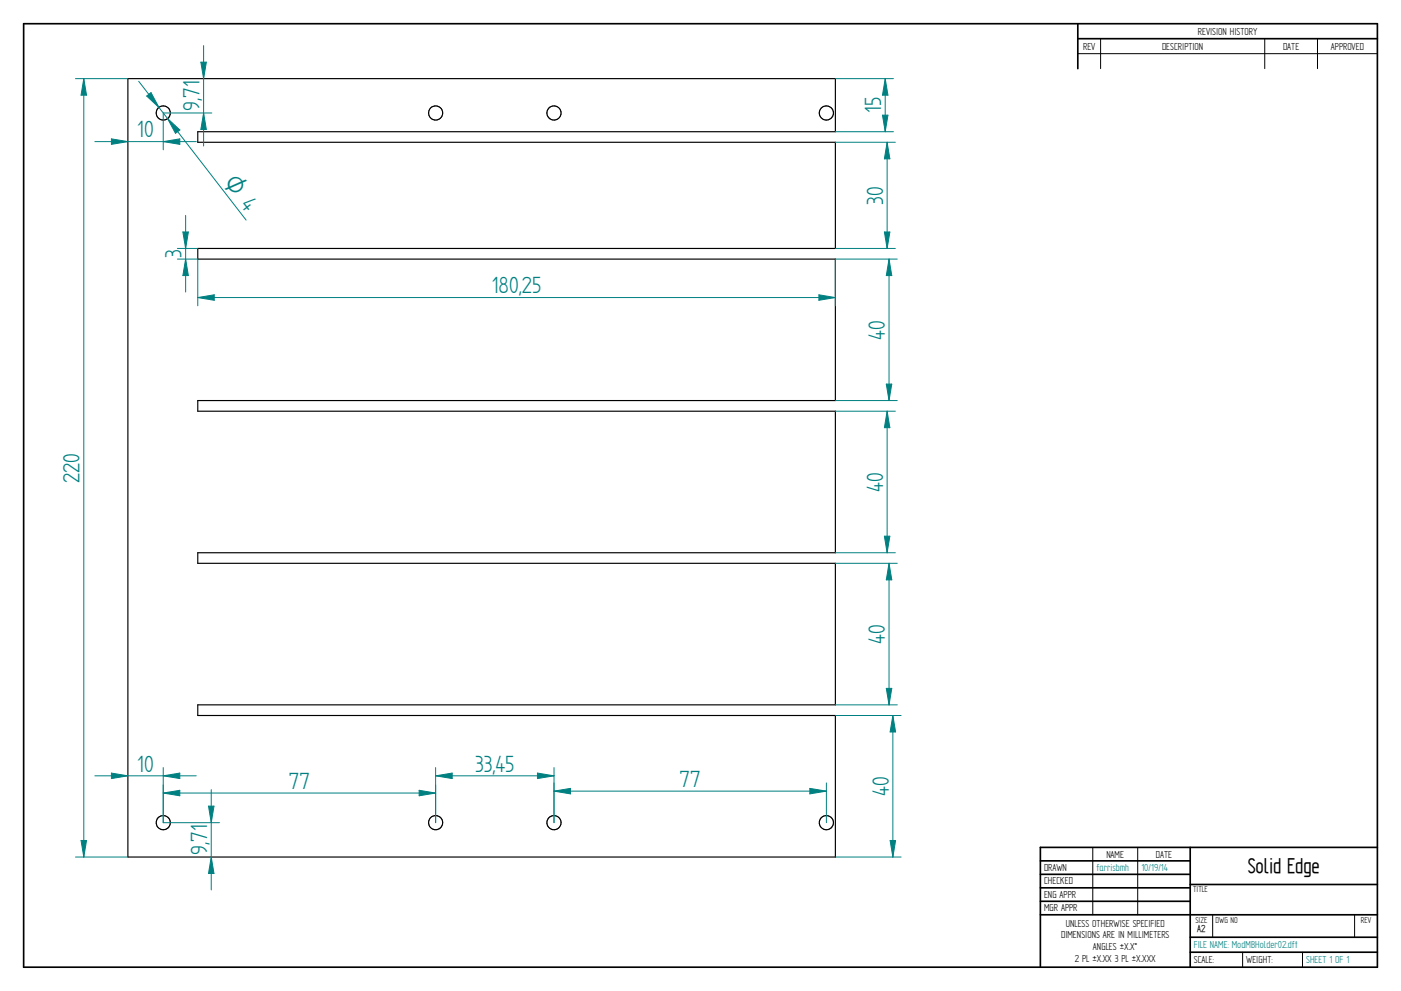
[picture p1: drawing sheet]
<svg xmlns="http://www.w3.org/2000/svg" width="594mm" height="420mm" viewBox="0 0 594 420" stroke-linecap="round" stroke-linejoin="round" font-family="sans-serif">
<g fill="none" stroke="#000" stroke-width=".71">
<path d="M10 10.1h574.1v400h-574.1zM457 10.1v19M457 16.4h127.1M504.7 359.3v50.8M584.1 359.3h-142.9v50.8M441.2 365h63.5M441.2 370.7h63.5M441.2 376.4h63.5M504.7 375h79.4M441.2 382.1h63.5M441.2 387.8h142.9M504.7 397.4h79.4"/>
<path d="M504.7 403.7h79.4"/>
</g>
<path d="M466.7 16.4v12.7M536.3 16.4v12.7M558.7 16.4v12.7M457 22.8h127.1M463.4 359.3v28.5M482.4 359.3v28.5M514.2 387.9v9.5M574.4 387.9v9.5M526.9 403.7v6.4M552.3 403.7v6.4" fill="none" stroke="#000" stroke-width=".42"/>
<g fill="none" stroke="#000" stroke-width=".49">
<path d="M54.2 33.3h300v22.5h-270.3v4.5h270.3v45h-270.3v4.6h270.3v59.9h-270.3v4.5h270.3v60.1h-270.3v4.4h270.3v60h-270.3v4.6h270.3v60h-300z"/>
<circle cx="69.2" cy="47.9" r="3"/>
<circle cx="184.7" cy="47.9" r="3"/>
<circle cx="234.9" cy="47.9" r="3"/>
<circle cx="350.4" cy="47.9" r="3"/>
<circle cx="69.2" cy="348.8" r="3"/>
<circle cx="184.7" cy="348.8" r="3"/>
<circle cx="234.9" cy="348.8" r="3"/>
<circle cx="350.4" cy="348.8" r="3"/>
</g>
<path d="M34.4 356.3h2.3l-1.2 7.1z" fill="none" stroke="#008080" stroke-width=".42"/>
<path d="M34.4 356.3h2.3l-1.2 7.1z" fill="#008080"/>
<path d="M35.5 33.3l1.2 7.1h-2.3z" fill="none" stroke="#008080" stroke-width=".42"/>
<path d="M35.5 33.3l1.2 7.1h-2.3z" fill="#008080"/>
<path d="M32 33.3h22.2M35.5 33.3v330.1M375.4 33.3l1.1 7.1h-2.3zM32 363.4h22.2" fill="none" stroke="#008080" stroke-width=".42"/>
<path d="M375.4 33.3l1.1 7.1h-2.3z" fill="#008080"/>
<path d="M374.2 48.8h2.3l-1.1 7z" fill="none" stroke="#008080" stroke-width=".42"/>
<path d="M374.2 48.8h2.3l-1.1 7z" fill="#008080"/>
<path d="M354.2 33.3h24.7M375.4 33.3v22.5M354.2 55.8h24.7M376.2 60.3l1.1 7h-2.3z" fill="none" stroke="#008080" stroke-width=".42"/>
<path d="M376.2 60.3l1.1 7h-2.3z" fill="#008080"/>
<path d="M375 98.4h2.3l-1.1 6.9z" fill="none" stroke="#008080" stroke-width=".42"/>
<path d="M375 98.4h2.3l-1.1 6.9z" fill="#008080"/>
<path d="M354.2 60.3h25.5M376.2 60.3v45M354.2 105.3h25.5M377 109.9l1.2 6.9h-2.4z" fill="none" stroke="#008080" stroke-width=".42"/>
<path d="M377 109.9l1.2 6.9h-2.4z" fill="#008080"/>
<path d="M375.8 162.8h2.4l-1.2 7z" fill="none" stroke="#008080" stroke-width=".42"/>
<path d="M375.8 162.8h2.4l-1.2 7z" fill="#008080"/>
<path d="M354.2 109.9h26.3M377 109.9v59.9M354.2 169.8h26.3M376.2 174.3l1.1 7h-2.3z" fill="none" stroke="#008080" stroke-width=".42"/>
<path d="M376.2 174.3l1.1 7h-2.3z" fill="#008080"/>
<path d="M375 227.3h2.3l-1.1 7.1z" fill="none" stroke="#008080" stroke-width=".42"/>
<path d="M375 227.3h2.3l-1.1 7.1z" fill="#008080"/>
<path d="M354.2 174.3h25.5M376.2 174.3v60.1M354.2 234.4h25.5M377 238.8l1.2 7.1h-2.4z" fill="none" stroke="#008080" stroke-width=".42"/>
<path d="M377 238.8l1.2 7.1h-2.4z" fill="#008080"/>
<path d="M375.8 291.9h2.4l-1.2 6.9z" fill="none" stroke="#008080" stroke-width=".42"/>
<path d="M375.8 291.9h2.4l-1.2 6.9z" fill="#008080"/>
<path d="M354.2 238.8h26.3M377 238.8v60M354.2 298.8h26.3M378.6 303.4l1.2 6.9h-2.4z" fill="none" stroke="#008080" stroke-width=".42"/>
<path d="M378.6 303.4l1.2 6.9h-2.4z" fill="#008080"/>
<path d="M377.4 356.3h2.4l-1.2 7.1z" fill="none" stroke="#008080" stroke-width=".42"/>
<path d="M377.4 356.3h2.4l-1.2 7.1z" fill="#008080"/>
<path d="M354.2 303.4h27.9M378.6 303.4v60M69.2 328.9l7-1.1v2.3zM354.2 363.4h27.9" fill="none" stroke="#008080" stroke-width=".42"/>
<path d="M69.2 328.9l7-1.1v2.3z" fill="#008080"/>
<path d="M47.2 327.8l7 1.1-7 1.2z" fill="none" stroke="#008080" stroke-width=".42"/>
<path d="M47.2 327.8l7 1.1-7 1.2z" fill="#008080"/>
<path d="M40.2 328.9h43M69.2 325.4v23.4M177.7 335.1l7 1.1-7 1.2z" fill="none" stroke="#008080" stroke-width=".42"/>
<path d="M177.7 335.1l7 1.1-7 1.2z" fill="#008080"/>
<path d="M69.2 336.2l7-1.1v2.3z" fill="none" stroke="#008080" stroke-width=".42"/>
<path d="M69.2 336.2l7-1.1v2.3z" fill="#008080"/>
<path d="M69.2 332.7v16.1M69.2 336.2h115.5M184.7 332.7v16.1M184.7 328.9l7-1.1v2.3z" fill="none" stroke="#008080" stroke-width=".42"/>
<path d="M184.7 328.9l7-1.1v2.3z" fill="#008080"/>
<path d="M227.9 327.8l7 1.1-7 1.2z" fill="none" stroke="#008080" stroke-width=".42"/>
<path d="M227.9 327.8l7 1.1-7 1.2z" fill="#008080"/>
<path d="M184.7 325.4v23.4M184.7 328.9h50.2M234.9 325.4v23.4M234.9 335.4l7-1.1v2.3z" fill="none" stroke="#008080" stroke-width=".42"/>
<path d="M234.9 335.4l7-1.1v2.3z" fill="#008080"/>
<path d="M343.4 334.3l7 1.1-7 1.2z" fill="none" stroke="#008080" stroke-width=".42"/>
<path d="M343.4 334.3l7 1.1-7 1.2z" fill="#008080"/>
<path d="M62.2 40.7l1.8-1.4 3.4 6.2zM234.9 331.9v16.9M234.9 335.4h115.5M350.4 331.9v16.9" fill="none" stroke="#008080" stroke-width=".42"/>
<path d="M62.2 40.7l1.8-1.4 3.4 6.2z" fill="#008080"/>
<path d="M71.1 50.3l5.2 4.8-1.9 1.4z" fill="none" stroke="#008080" stroke-width=".42"/>
<path d="M71.1 50.3l5.2 4.8-1.9 1.4z" fill="#008080"/>
<path d="M58.8 34.5l45.6 58.8M347.2 125l7 1.2-7 1.1z" fill="none" stroke="#008080" stroke-width=".42"/>
<path d="M347.2 125l7 1.2-7 1.1z" fill="#008080"/>
<path d="M83.9 126.2l6.9-1.2v2.3z" fill="none" stroke="#008080" stroke-width=".42"/>
<path d="M83.9 126.2l6.9-1.2v2.3z" fill="#008080"/>
<path d="M78.7 109.9l1.2 6.9h-2.4zM83.9 109.9v19.7M354.2 109.9v19.7M83.9 126.2h270.3" fill="none" stroke="#008080" stroke-width=".42"/>
<path d="M78.7 109.9l1.2 6.9h-2.4z" fill="#008080"/>
<path d="M77.5 98.4h2.4l-1.2 6.9z" fill="none" stroke="#008080" stroke-width=".42"/>
<path d="M77.5 98.4h2.4l-1.2 6.9z" fill="#008080"/>
<path d="M78.7 91.3v32.5M75.2 109.9h8.7M75.2 105.3h8.7M88.4 341.8h2.3l-1.1 7z" fill="none" stroke="#008080" stroke-width=".42"/>
<path d="M88.4 341.8h2.3l-1.1 7z" fill="#008080"/>
<path d="M89.6 363.4l1.1 6.9h-2.3z" fill="none" stroke="#008080" stroke-width=".42"/>
<path d="M89.6 363.4l1.1 6.9h-2.3z" fill="#008080"/>
<path d="M86.3 47.9l1.2 7h-2.3zM89.6 334.8v42.5M69.2 348.8h23.9" fill="none" stroke="#008080" stroke-width=".42"/>
<path d="M86.3 47.9l1.2 7h-2.3z" fill="#008080"/>
<path d="M85.2 26.4h2.3l-1.2 6.9z" fill="none" stroke="#008080" stroke-width=".42"/>
<path d="M85.2 26.4h2.3l-1.2 6.9z" fill="#008080"/>
<path d="M86.3 19.3v42.6M69.2 47.9h20.6M69.2 60l7-1.1v2.3z" fill="none" stroke="#008080" stroke-width=".42"/>
<path d="M69.2 60l7-1.1v2.3z" fill="#008080"/>
<path d="M47.2 58.9l7 1.1-7 1.2z" fill="none" stroke="#008080" stroke-width=".42"/>
<path d="M47.2 58.9l7 1.1-7 1.2z" fill="#008080"/>
<path d="M69.2 47.9v15.6M40.2 60h43" fill="none" stroke="#008080" stroke-width=".42"/>
<g font-size="11.3" fill="#008080">
<text x="84.6" y="47.1" transform="rotate(-90 84.6 47.1)">9,71</text>
<text x="373.6" y="48" transform="rotate(-90 373.6 48)">15</text>
<text x="58.2" y="58.3">10</text>
<text x="374.4" y="86.7" transform="rotate(-90 374.4 86.7)">30</text>
<text x="77" y="109.4" transform="rotate(-90 77 109.4)">3</text>
<text x="208.5" y="124.4">180,25</text>
<text x="375.3" y="144" transform="rotate(-90 375.3 144)">40</text>
<text x="33.8" y="204.7" transform="rotate(-90 33.8 204.7)">220</text>
<text x="374.4" y="208.5" transform="rotate(-90 374.4 208.5)">40</text>
<text x="375.3" y="273" transform="rotate(-90 375.3 273)">40</text>
<text x="58.2" y="327.2">10</text>
<text x="201.5" y="327.2">33,45</text>
<text x="122.5" y="334.5">77</text>
<text x="288.2" y="333.7">77</text>
<text x="376.9" y="337.5" transform="rotate(-90 376.9 337.5)">40</text>
<text x="87.8" y="362.5" transform="rotate(-90 87.8 362.5)">9,71</text>
</g>
<text font-size="10.8" fill="#008080" x="94.4" y="77.5" transform="rotate(52 94.4 77.5)">O 4</text>
<text font-size="10.1" x="529.1" y="370.2">Solid Edge</text>
<g font-size="4.9">
<text x="507.9" y="14.7">REVISION HISTORY</text>
<text x="459.3" y="21">REV</text>
<text x="492.7" y="21">DESCRIPTION</text>
<text x="544.1" y="21">DATE</text>
<text x="564.4" y="21">APPROVED</text>
<text x="469.1" y="363.6">NAME</text>
<text x="490.1" y="363.6">DATE</text>
<text x="442.7" y="369.3">DRAWN</text>
<text x="442.7" y="375">CHECKED</text>
<text x="442.7" y="380.7">ENG APPR</text>
<text x="442.7" y="386.4">MGR APPR</text>
<text x="452" y="392.9">UNLESS OTHERWISE SPECIFIED</text>
<text x="450" y="397.9">DIMENSIONS ARE IN MILLIMETERS</text>
<text x="455.8" y="407.9">2 PL ±X.XX 3 PL ±X.XXX</text>
<text x="463.5" y="402.9">ANGLES ±X.X°</text>
<text x="506.2" y="408.3">SCALE:</text>
<text x="528.4" y="408.3">WEIGHT:</text>
</g>
<g font-size="4.9" fill="#008080">
<text x="464.9" y="369.4">farrisbmh</text>
<text x="484" y="369.4">10/19/14</text>
<text x="506.2" y="402.1">FILE NAME: ModMBHolder02.dft</text>
<text x="553.8" y="408.4">SHEET 1 OF 1</text>
</g>
<text font-size="4.8" x="507.7" y="395.3">A2</text>
<g font-size="4.1">
<text x="506" y="378.3">TITLE</text>
<text x="506.9" y="391.1">SIZE</text>
<text x="515.5" y="391.1">DWG NO</text>
<text x="577.1" y="391.1">REV</text>
</g>
</svg>
